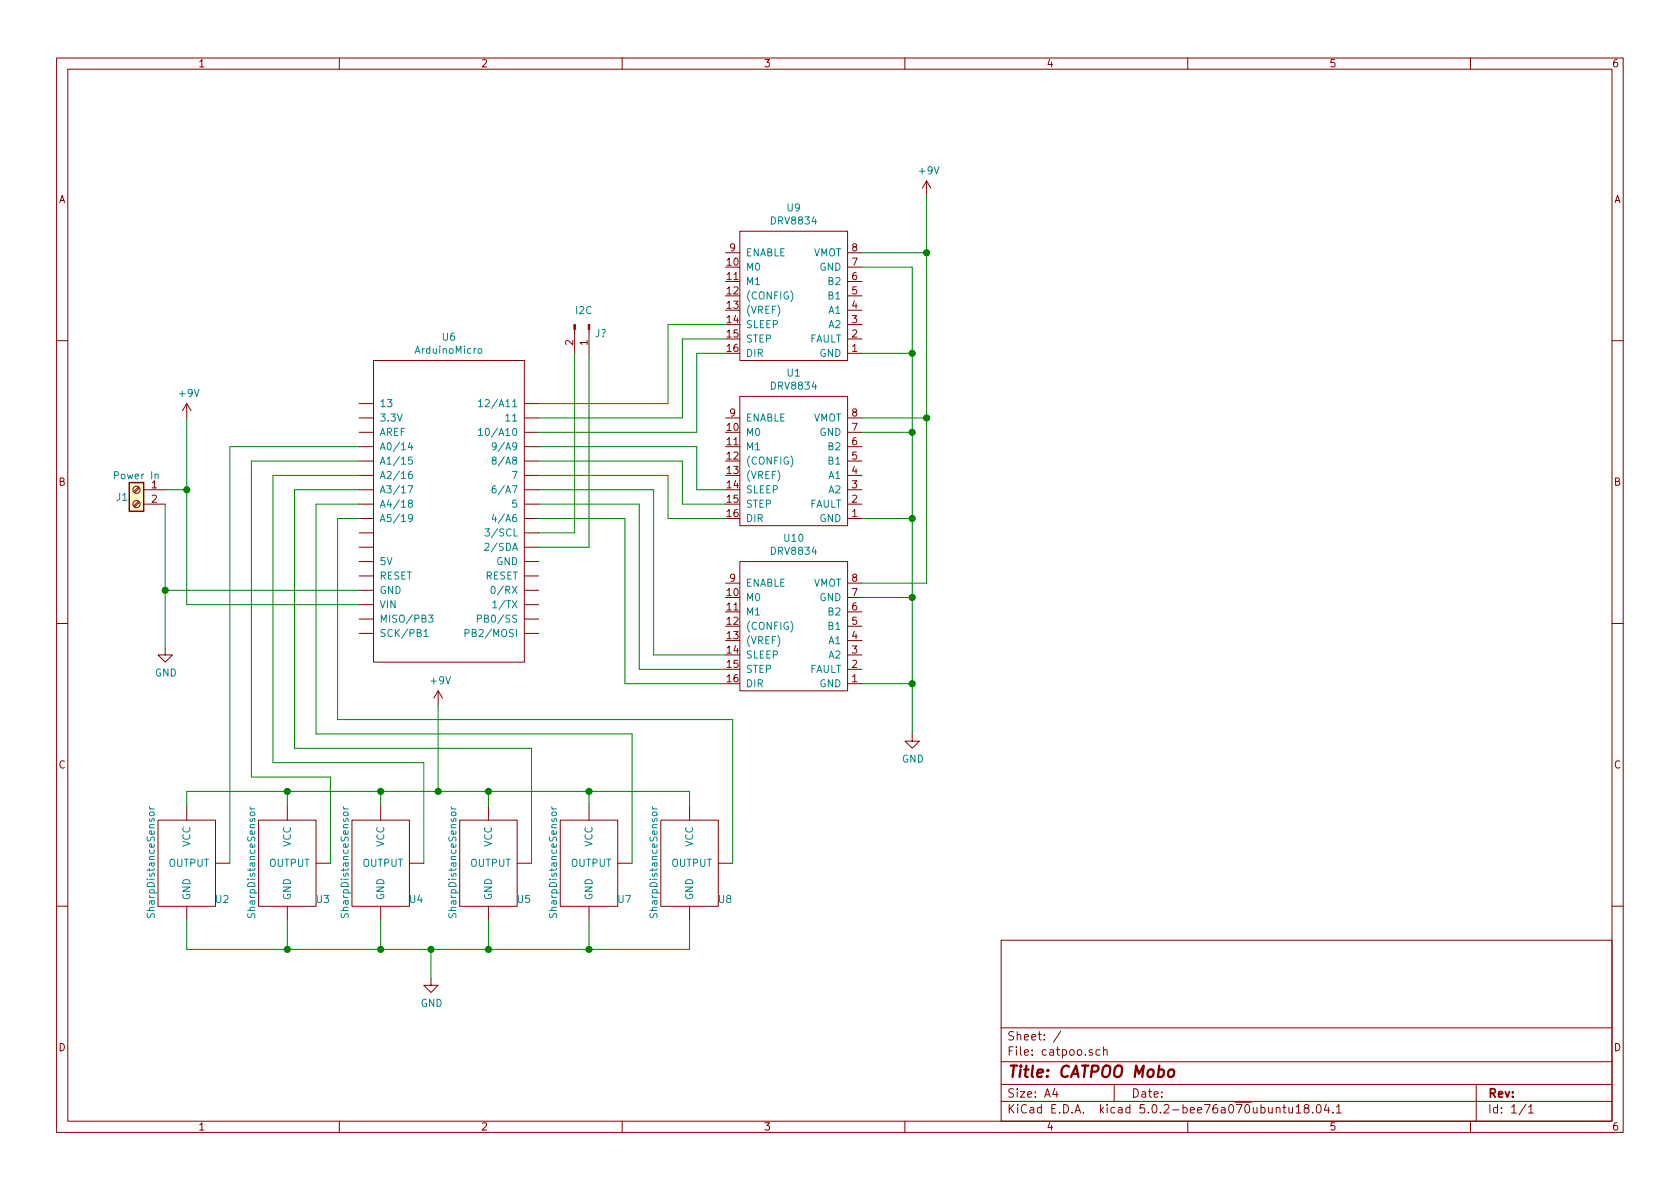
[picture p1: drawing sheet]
EESchema Schematic File Version 4
LIBS:catpoo-cache
EELAYER 26 0
EELAYER END
$Descr A4 11693 8268
encoding utf-8
Sheet 1 1
Title "CATPOO Mobo"
Date ""
Rev ""
Comp ""
Comment1 ""
Comment2 ""
Comment3 ""
Comment4 ""
$EndDescr
$Comp
L power:+9V #PWR0101
U 1 1
P 3050 4900
F 0 "#PWR0101" H 3050 4750 50  0001 C CNN
F 1 "+9V" H 3065 5073 50  0000 C CNN
F 2 "" H 3050 4900 50  0001 C CNN
F 3 "" H 3050 4900 50  0001 C CNN
	1    3050 4900
	1    0    0    -1  
$EndComp
$Comp
L power:GND #PWR0102
U 1 1
P 3000 6800
F 0 "#PWR0102" H 3000 6550 50  0001 C CNN
F 1 "GND" H 3005 6627 50  0000 C CNN
F 2 "" H 3000 6800 50  0001 C CNN
F 3 "" H 3000 6800 50  0001 C CNN
	1    3000 6800
	1    0    0    -1  
$EndComp
$Comp
L catpoo-library:DRV8834 U1
U 1 1
P 5550 3150
F 0 "U1" H 5525 3715 50  0000 C CNN
F 1 "DRV8834" H 5525 3624 50  0000 C CNN
F 2 "" H 5550 3100 50  0001 C CNN
F 3 "" H 5550 3100 50  0001 C CNN
	1    5550 3150
	1    0    0    -1  
$EndComp
$Comp
L catpoo-library:ArduinoMicro U6
U 1 1
P 3150 3500
F 0 "U6" H 3125 4665 50  0000 C CNN
F 1 "ArduinoMicro" H 3125 4574 50  0000 C CNN
F 2 "" H 3150 3300 50  0001 C CNN
F 3 "" H 3150 3300 50  0001 C CNN
	1    3150 3500
	1    0    0    -1  
$EndComp
$Comp
L catpoo-library:DRV8834 U9
U 1 1
P 5550 2000
F 0 "U9" H 5525 2565 50  0000 C CNN
F 1 "DRV8834" H 5525 2474 50  0000 C CNN
F 2 "" H 5550 1950 50  0001 C CNN
F 3 "" H 5550 1950 50  0001 C CNN
	1    5550 2000
	1    0    0    -1  
$EndComp
$Comp
L catpoo-library:DRV8834 U10
U 1 1
P 5550 4300
F 0 "U10" H 5525 4865 50  0000 C CNN
F 1 "DRV8834" H 5525 4774 50  0000 C CNN
F 2 "" H 5550 4250 50  0001 C CNN
F 3 "" H 5550 4250 50  0001 C CNN
	1    5550 4300
	1    0    0    -1  
$EndComp
$Comp
L catpoo-library:SharpDistanceSensor U2
U 1 1
P 1300 6000
F 0 "U2" H 1600 5750 50  0000 R CNN
F 1 "SharpDistanceSensor" V 1050 6400 50  0000 R CNN
F 2 "" H 1300 6000 50  0001 C CNN
F 3 "" H 1300 6000 50  0001 C CNN
	1    1300 6000
	1    0    0    -1  
$EndComp
$Comp
L catpoo-library:SharpDistanceSensor U3
U 1 1
P 2000 6000
F 0 "U3" H 2300 5750 50  0000 R CNN
F 1 "SharpDistanceSensor" V 1750 6400 50  0000 R CNN
F 2 "" H 2000 6000 50  0001 C CNN
F 3 "" H 2000 6000 50  0001 C CNN
	1    2000 6000
	1    0    0    -1  
$EndComp
$Comp
L catpoo-library:SharpDistanceSensor U4
U 1 1
P 2650 6000
F 0 "U4" H 2950 5750 50  0000 R CNN
F 1 "SharpDistanceSensor" V 2400 6400 50  0000 R CNN
F 2 "" H 2650 6000 50  0001 C CNN
F 3 "" H 2650 6000 50  0001 C CNN
	1    2650 6000
	1    0    0    -1  
$EndComp
$Comp
L catpoo-library:SharpDistanceSensor U5
U 1 1
P 3400 6000
F 0 "U5" H 3700 5750 50  0000 R CNN
F 1 "SharpDistanceSensor" V 3150 6400 50  0000 R CNN
F 2 "" H 3400 6000 50  0001 C CNN
F 3 "" H 3400 6000 50  0001 C CNN
	1    3400 6000
	1    0    0    -1  
$EndComp
$Comp
L catpoo-library:SharpDistanceSensor U7
U 1 1
P 4100 6000
F 0 "U7" H 4400 5750 50  0000 R CNN
F 1 "SharpDistanceSensor" V 3850 6400 50  0000 R CNN
F 2 "" H 4100 6000 50  0001 C CNN
F 3 "" H 4100 6000 50  0001 C CNN
	1    4100 6000
	1    0    0    -1  
$EndComp
$Comp
L catpoo-library:SharpDistanceSensor U8
U 1 1
P 4800 6000
F 0 "U8" H 5100 5750 50  0000 R CNN
F 1 "SharpDistanceSensor" V 4550 6400 50  0000 R CNN
F 2 "" H 4800 6000 50  0001 C CNN
F 3 "" H 4800 6000 50  0001 C CNN
	1    4800 6000
	1    0    0    -1  
$EndComp
Wire Wire Line
	3000 6600 3000 6800
Wire Wire Line
	3050 4900 3050 5500
$Comp
L power:+9V #PWR0103
U 1 1
P 1300 2900
F 0 "#PWR0103" H 1300 2750 50  0001 C CNN
F 1 "+9V" H 1315 3073 50  0000 C CNN
F 2 "" H 1300 2900 50  0001 C CNN
F 3 "" H 1300 2900 50  0001 C CNN
	1    1300 2900
	1    0    0    -1  
$EndComp
Wire Wire Line
	1300 4200 2500 4200
$Comp
L power:GND #PWR0104
U 1 1
P 1150 4500
F 0 "#PWR0104" H 1150 4250 50  0001 C CNN
F 1 "GND" H 1155 4327 50  0000 C CNN
F 2 "" H 1150 4500 50  0001 C CNN
F 3 "" H 1150 4500 50  0001 C CNN
	1    1150 4500
	1    0    0    -1  
$EndComp
Wire Wire Line
	2500 4100 1150 4100
Wire Wire Line
	1150 4100 1150 4500
Wire Wire Line
	2500 3100 1600 3100
Wire Wire Line
	1600 3100 1600 6000
Wire Wire Line
	1300 2900 1300 3400
Wire Wire Line
	2950 6000 2950 5300
Wire Wire Line
	2950 5300 1900 5300
Wire Wire Line
	1900 5300 1900 3300
Wire Wire Line
	1900 3300 2500 3300
Wire Wire Line
	3700 6000 3700 5200
Wire Wire Line
	3700 5200 2050 5200
Wire Wire Line
	2050 5200 2050 3400
Wire Wire Line
	2050 3400 2500 3400
Wire Wire Line
	4400 6000 4400 5100
Wire Wire Line
	4400 5100 2200 5100
Wire Wire Line
	2200 5100 2200 3500
Wire Wire Line
	2200 3500 2500 3500
Wire Wire Line
	5100 6000 5100 5000
Wire Wire Line
	5100 5000 2350 5000
Wire Wire Line
	2350 5000 2350 3600
Wire Wire Line
	2350 3600 2500 3600
Wire Wire Line
	2300 6000 2300 5400
Wire Wire Line
	2300 5400 1750 5400
Wire Wire Line
	1750 5400 1750 3200
Wire Wire Line
	1750 3200 2500 3200
Wire Wire Line
	5050 4750 4350 4750
Wire Wire Line
	4350 4750 4350 3600
Wire Wire Line
	4350 3600 3750 3600
Wire Wire Line
	5050 4650 4450 4650
Wire Wire Line
	4450 4650 4450 3500
Wire Wire Line
	4450 3500 3750 3500
Wire Wire Line
	5050 4550 4550 4550
Wire Wire Line
	4550 4550 4550 3400
Wire Wire Line
	4550 3400 3750 3400
Wire Wire Line
	5050 3600 4650 3600
Wire Wire Line
	4650 3600 4650 3300
Wire Wire Line
	4650 3300 3750 3300
Wire Wire Line
	5050 3500 4750 3500
Wire Wire Line
	4750 3500 4750 3200
Wire Wire Line
	4750 3200 3750 3200
Wire Wire Line
	5050 3400 4850 3400
Wire Wire Line
	4850 3400 4850 3100
Wire Wire Line
	4850 3100 3750 3100
Wire Wire Line
	5050 2450 4850 2450
Wire Wire Line
	4850 2450 4850 3000
Wire Wire Line
	4850 3000 3750 3000
Wire Wire Line
	5050 2350 4750 2350
Wire Wire Line
	4750 2350 4750 2900
Wire Wire Line
	4750 2900 3750 2900
Wire Wire Line
	5050 2250 4650 2250
Wire Wire Line
	4650 2250 4650 2800
Wire Wire Line
	4650 2800 3750 2800
$Comp
L power:GND #PWR0105
U 1 1
P 6350 5100
F 0 "#PWR0105" H 6350 4850 50  0001 C CNN
F 1 "GND" H 6355 4927 50  0000 C CNN
F 2 "" H 6350 5100 50  0001 C CNN
F 3 "" H 6350 5100 50  0001 C CNN
	1    6350 5100
	1    0    0    -1  
$EndComp
Wire Wire Line
	6350 5100 6350 4750
Wire Wire Line
	6350 4750 6000 4750
Wire Wire Line
	6000 3600 6350 3600
Wire Wire Line
	6350 3600 6350 4150
Connection ~ 6350 4750
Wire Wire Line
	6350 3600 6350 3000
Wire Wire Line
	6350 2450 6000 2450
Connection ~ 6350 3600
$Comp
L power:+9V #PWR0106
U 1 1
P 6450 1350
F 0 "#PWR0106" H 6450 1200 50  0001 C CNN
F 1 "+9V" H 6465 1523 50  0000 C CNN
F 2 "" H 6450 1350 50  0001 C CNN
F 3 "" H 6450 1350 50  0001 C CNN
	1    6450 1350
	1    0    0    -1  
$EndComp
Wire Wire Line
	6350 2450 6350 1850
Wire Wire Line
	6350 1850 6000 1850
Connection ~ 6350 2450
Wire Wire Line
	6000 3000 6350 3000
Connection ~ 6350 3000
Wire Wire Line
	6350 3000 6350 2450
Wire Wire Line
	6000 4150 6350 4150
Connection ~ 6350 4150
Wire Wire Line
	6350 4150 6350 4750
Wire Wire Line
	6450 4050 6450 2900
Wire Wire Line
	6000 4050 6450 4050
Wire Wire Line
	6000 1750 6450 1750
Connection ~ 6450 1750
Wire Wire Line
	6450 1750 6450 1350
Wire Wire Line
	6000 2900 6450 2900
Connection ~ 6450 2900
Wire Wire Line
	6450 2900 6450 1750
$Comp
L Connector:Screw_Terminal_01x02 J1
U 1 1
P 950 3400
F 0 "J1" H 1050 3350 50  0000 C CNN
F 1 "Power In" H 950 3500 50  0000 C CNN
F 2 "" H 950 3400 50  0001 C CNN
F 3 "~" H 950 3400 50  0001 C CNN
	1    950  3400
	-1   0    0    -1  
$EndComp
Wire Wire Line
	1150 3400 1300 3400
Connection ~ 1300 3400
Wire Wire Line
	1300 3400 1300 4200
Wire Wire Line
	1150 3500 1150 4100
Connection ~ 1150 4100
$Comp
L Connector:Conn_01x02_Male J?
U 1 1
P 4100 2250
F 0 "J?" V 4160 2290 50  0000 L CNN
F 1 "I2C" V 4000 2150 50  0000 L CNN
F 2 "" H 4100 2250 50  0001 C CNN
F 3 "~" H 4100 2250 50  0001 C CNN
	1    4100 2250
	0    1    1    0   
$EndComp
Wire Wire Line
	4000 2450 4000 3700
Wire Wire Line
	4000 3700 3750 3700
Wire Wire Line
	3750 3800 4100 3800
Wire Wire Line
	4100 3800 4100 2450
Wire Wire Line
	3050 5500 2650 5500
Wire Wire Line
	1300 5500 1300 5600
Wire Wire Line
	1300 6400 1300 6600
Wire Wire Line
	1300 6600 2000 6600
Wire Wire Line
	2000 6400 2000 6600
Connection ~ 2000 6600
Wire Wire Line
	2000 6600 2650 6600
Wire Wire Line
	2650 6400 2650 6600
Connection ~ 2650 6600
Wire Wire Line
	2650 6600 3000 6600
Wire Wire Line
	3400 6400 3400 6600
Wire Wire Line
	3400 6600 3000 6600
Connection ~ 3000 6600
Wire Wire Line
	4100 6400 4100 6600
Wire Wire Line
	4100 6600 3400 6600
Connection ~ 3400 6600
Wire Wire Line
	4800 6400 4800 6600
Wire Wire Line
	4800 6600 4100 6600
Connection ~ 4100 6600
Wire Wire Line
	2000 5600 2000 5500
Connection ~ 2000 5500
Wire Wire Line
	2000 5500 1300 5500
Wire Wire Line
	2650 5600 2650 5500
Connection ~ 2650 5500
Wire Wire Line
	2650 5500 2000 5500
Wire Wire Line
	3050 5500 3400 5500
Wire Wire Line
	3400 5500 3400 5600
Connection ~ 3050 5500
Wire Wire Line
	3400 5500 4100 5500
Wire Wire Line
	4100 5500 4100 5600
Connection ~ 3400 5500
Wire Wire Line
	4800 5600 4800 5500
Wire Wire Line
	4800 5500 4100 5500
Connection ~ 4100 5500
$EndSCHEMATC
